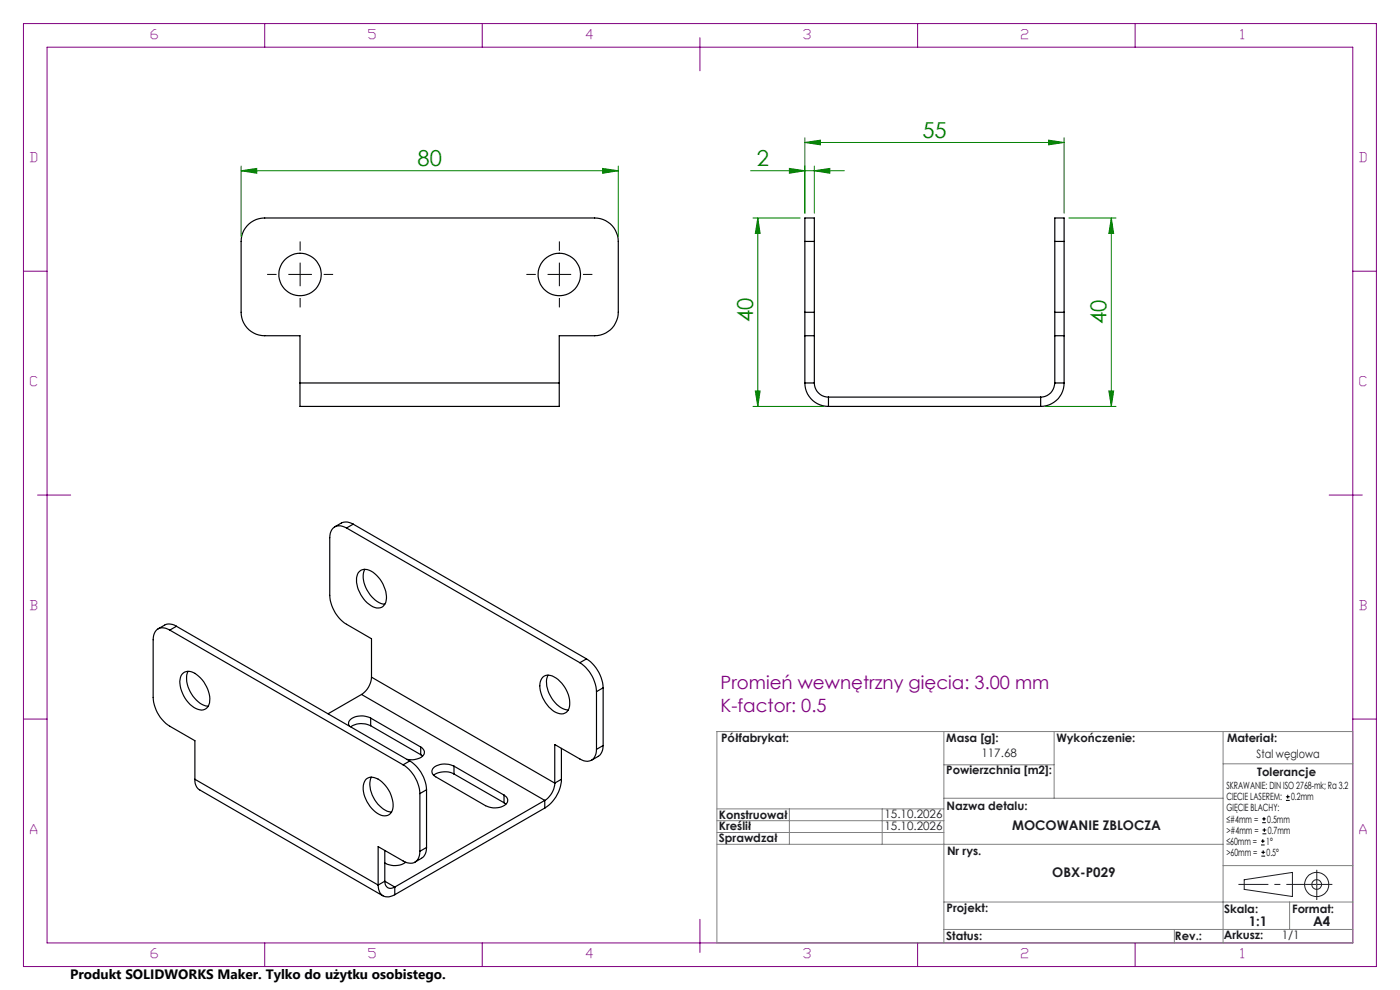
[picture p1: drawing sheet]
<svg xmlns="http://www.w3.org/2000/svg" width="297mm" height="210mm" viewBox="0 0 297 210" stroke-linecap="round" stroke-linejoin="round" font-family="sans-serif">
<g fill="none" stroke="#000" stroke-width=".25">
<path d="M170.7 51.2v-5h2.1v5M170.7 51.2v15M170.7 51.2h2.1M172.8 51.2v15M223.8 51.2v-5h1.9v5M223.8 51.2h1.9M223.8 51.2v15M225.7 51.2v15M170.7 66.2v5M170.7 71.2h2.1M170.7 66.2h2.1M170.7 71.2v10"/>
<path d="M172.8 66.2v5M172.8 71.2v10M223.8 66.2v5M223.8 71.2h1.9M223.8 66.2h1.9M223.8 71.2v10M225.7 66.2v5M225.7 71.2v10M63.6 81.2v-10h-7.4a5 5 0 0 1-5-5v-15a5 5 0 0 1 5-5h70a5 5 0 0 1 5 5v15a5 5 0 0 1-5 5h-7.6v10M63.6 81.2v5h55v-5M63.6 81.2h55M170.7 81.2a5 5 0 0 0 5.1 5"/>
<path d="M170.7 81.2h2.1M172.8 81.2a3 3 0 0 0 3 3M175.8 86.2h45M175.8 84.2v2M175.8 84.2h45M220.8 84.2v2M223.8 81.2a3 3 0 0 1-3 3M223.8 81.2h1.9M225.7 81.2a4.9 4.9 0 0 1-4.9 5M73.5 112a2.12 2.12 0 0 0-3.4 1.1l-.1 13.2a7.9 7.9 0 0 0 3.5 6.1l5.3 3.1v8.1M73.5 112l49.5 28.6M74.9 111.2l-1.2-.5-.8 .1-1.9 1"/>
<path d="M74.9 111.2l-1.4 .8M74.9 111.2l49.5 28.6M36 133.7a2.14 2.14 0 0 0-2.5-.3 2.14 2.14 0 0 0-1 2.3v12.2a7.7 7.7 0 0 0 3.5 6.1l5.3 3.1v8.2M36 133.7l49.5 28.5M37.4 132.8l-.8-.3-1.2-.1-1.9 1M37.4 132.8l-1.4 .9M37.4 132.8l49.5 28.6M76 121.5a2.32 2.32 0 0 1 3.5 .2 6.7 6.7 0 0 1 2.3 6.1 1.91 1.91 0 0 1-3.1 .7 6.7 6.7 0 0 1-3-6.3zM77.4 120.7a5.8 5.8 0 0 0 1.8 6.3l1.2 .8 1.2 .4M124.4 139.8a8 8 0 0 1 3.6 6.1M124.4 139.8l-1.4 .8M38.6 143a2.33 2.33 0 0 1 3.5 .4 6.3 6.3 0 0 1 2.2 6.1 1.8 1.8 0 0 1-2.8 .8 6.6 6.6 0 0 1-3.2-6.6z"/>
<path d="M39.9 142.4a5.9 5.9 0 0 0 2.2 6.5l1.2 .7 .9 .2M76.7 147.3l-7.1 4.1M76.7 147.3l38.9 22.5M78.6 152.3a3.9 3.9 0 0 0-4.5 .6l-.2 .5 .2 .6M78.6 153.9a4.1 4.1 0 0 0-4.2 .3M78.6 152.3l10.7 6.2M78.6 152.3v1.6M78.6 153.9l10.7 6.2M78.8 143.6a4.7 4.7 0 0 1-2.1 3.7M78.8 143.6l38.9 22.5M89.3 158.5a1.22 1.22 0 0 1 .7 1.2 1.22 1.22 0 0 1-.9 1.1l-1.3 .3h-1.4M89.3 158.5v1.6"/>
<path d="M115.1 143.6a2.69 2.69 0 0 1 3.7 .9 5.9 5.9 0 0 1 1.8 6.1 1.78 1.78 0 0 1-2.6 .6 6.8 6.8 0 0 1-3.4-6.6zM116.3 143.2a5.3 5.3 0 0 0 1.1 5.4 4.6 4.6 0 0 0 3.1 2M119.1 158.7v6.6M123 140.6a8 8 0 0 1 3.5 6.1M126.5 159a2.16 2.16 0 0 1-1 2.2 2.16 2.16 0 0 1-2.5-.2l-5.3-3.1v8.2M126.5 146.7v12.3M128 158.1l-.2 1-.5 1-1.8 1.1M128 145.9l-1.5 .8M128 158.1l-1.5 .9M128 145.9v12.2M41.3 165.3l.3 1.3 .6 .9 39 22.5M41.3 165.3l38.9 22.4"/>
<path d="M77.7 165.2a2.85 2.85 0 0 1 3.7 1.1 6.3 6.3 0 0 1 1.8 5.6 1.97 1.97 0 0 1-3.2 .6 6.6 6.6 0 0 1-2.8-6.4zM78.8 164.8a5.8 5.8 0 0 0 2.1 6.5l1.2 .8 1 .2M85.5 162.2a7.7 7.7 0 0 1 3.6 6.1M86.9 161.4a7.7 7.7 0 0 1 3.6 6.1M86.9 161.4l-1.4 .8M89.1 168.3v12.3M89.3 160.1l.3 .3M90.5 179.8l-.1 .9-.5 1-1.9 1.2M90.5 167.5l-1.4 .8M90.5 179.8l-1.4 .8M90.5 167.5v12.3M96.3 162.5a3.9 3.9 0 0 0-4.5 .6l-.1 .8 .4 .7 10.9 6.3a3.9 3.9 0 0 0 4.5-.6l.2-.7-.2-.5-.6-.4"/>
<path d="M96.3 164.2a4.2 4.2 0 0 0-4.3 .3M96.3 162.5l10.6 6.2M96.3 162.5v1.7M96.3 164.2l10.6 6.1M106.9 170.3l.4 .3M106.9 168.7v1.6M115.6 169.8l-31.9 18.4M115.6 169.8v1.6M115.6 171.4l-31.9 18.4M117.7 166.1a4.6 4.6 0 0 1-2.1 3.7M119.1 165.3a7.7 7.7 0 0 1-3.5 6.1M119.1 165.3l-1.4 .8"/>
<path d="M80.2 187.7a2.16 2.16 0 0 0 1.1 2.3 2.16 2.16 0 0 0 2.4-.2M81.6 186.9a1.3 1.3 0 0 0 .7 1.4 1.3 1.3 0 0 0 1.4-.1M81.6 186.9l-1.4 .8M81.6 180.4v6.5M81.6 186.9l2.1 1.3M83.7 188.2v1.6M86 182.9a4.1 4.1 0 0 1-4.4 .1M89.1 180.6a2.17 2.17 0 0 1-1.1 2.3 2.17 2.17 0 0 1-2.5-.3l-5.3-3v8.1"/>
<circle cx="63.6" cy="58.2" r="4.5"/>
<circle cx="118.6" cy="58.2" r="4.5"/>
</g>
<path d="M51.2 36.2l3.3-.5v1.1zM51.2 35.2v15M51.2 36.2h80M131.2 35.2v15" fill="none" stroke="#008000" stroke-width=".21"/>
<g fill="none" stroke="#191924" stroke-width=".21">
<path d="M263.9 186.6l10.3-1.5v5.1l-10.3-1.5z"/>
<circle cx="279.3" cy="187.6" r="1.03"/>
<circle cx="279.3" cy="187.6" r="2.57"/>
</g>
<path d="M279.3 187.6h-16.7" fill="none" stroke="#191924" stroke-width=".21" stroke-dasharray="6.3 1.3 1.3 1.3" stroke-dashoffset="-.1" stroke-linecap="butt"/>
<path d="M279.3 187.6h3.3M279.3 187.6v3.3M279.3 187.6v-3.1" fill="none" stroke="#191924" stroke-width=".21" stroke-dasharray="6.3 1.3 1.3 1.3" stroke-linecap="butt"/>
<g fill="none" stroke="#800080" stroke-width=".21">
<path d="M5 5h287v200h-287zM10 10h277v190h-277zM56.2 5v5M102.3 5v5M148.5 8v7M194.7 5v5M240.8 5v5M5 57.5h5M287 57.5h5M8 105h7M282 105h7M5 152.5h5"/>
<path d="M287 152.5h5M148.5 195v7M56.2 200v5M102.3 200v5M194.7 200v5M240.8 200v5"/>
</g>
<g fill="none" stroke="#808080" stroke-width=".21">
<path d="M152.1 155.2h134.9v44.8h-134.9zM200.2 155.2v44.8M223.6 155.2v14.1M259.5 155.2v44.8M152.1 176.6h48.1M152.1 174.1h48.1M152.1 171.6h48.1M152.1 179.1h107.4M167.5 171.6v7.5M187.1 171.6v7.5M200.2 169.3h59.3M200.2 162.2h23.4"/>
<path d="M259.5 162h27.5M200.2 197.2h86.8M200.2 191.3h86.8M249.1 197.2v2.8M259.5 183.6h27.5M273.6 191.3v5.9"/>
</g>
<path d="M51.2 36.2l3.3-.5v1.1z" fill="#008000"/>
<path d="M127.8 35.7l3.4 .5-3.4 .6z" fill="none" stroke="#008000" stroke-width=".21"/>
<path d="M127.8 35.7l3.4 .5-3.4 .6z" fill="#008000"/>
<path d="M170.7 30.2l3.4-.5v1zM170.7 29.2v16M170.7 30.2h55M225.7 29.2v16" fill="none" stroke="#008000" stroke-width=".21"/>
<g fill="none" stroke="#000" stroke-width=".21" stroke-dasharray="15.2 1.3 1.3 1.3" stroke-linecap="butt">
<path d="M58.7 58.2h-2M63.7 58.2v-2.5M63.7 58.2h-2.5M63.7 58.2v2.5M63.7 58.2h2.5M63.7 53.2v-2M68.7 58.2h2M113.7 58.2h-2M118.7 58.2v-2.5M118.7 58.2h-2.5M118.7 58.2v2.5M118.7 58.2h2.5"/>
<path d="M118.7 53.2v-2M123.7 58.2h2M63.7 63.2v2M118.7 63.2v2"/>
</g>
<path d="M170.7 30.2l3.4-.5v1z" fill="#008000"/>
<path d="M222.5 29.7l3.2 .5-3.2 .5z" fill="none" stroke="#008000" stroke-width=".21"/>
<path d="M222.5 29.7l3.2 .5-3.2 .5z" fill="#008000"/>
<path d="M159.7 46.2h10.1M160.8 46.2l.5 3.3h-1.1zM160.8 46.2v40M159.7 86.2h15.1" fill="none" stroke="#008000" stroke-width=".21"/>
<path d="M160.8 46.2l.5 3.3h-1.1z" fill="#008000"/>
<path d="M160.2 82.9h1.1l-.5 3.3z" fill="none" stroke="#008000" stroke-width=".21"/>
<path d="M160.2 82.9h1.1l-.5 3.3z" fill="#008000"/>
<path d="M226.8 46.2h9.9M235.8 46.2l.5 3.3h-1.1zM235.8 46.2v40M221.8 86.2h14.9" fill="none" stroke="#008000" stroke-width=".21"/>
<path d="M235.8 46.2l.5 3.3h-1.1z" fill="#008000"/>
<path d="M235.2 82.9h1.1l-.5 3.3z" fill="none" stroke="#008000" stroke-width=".21"/>
<path d="M235.2 82.9h1.1l-.5 3.3z" fill="#008000"/>
<path d="M159.2 36.2h19.9M167.5 35.7l3.2 .5-3.2 .6zM170.7 35.2v10M172.8 35.2v10" fill="none" stroke="#008000" stroke-width=".21"/>
<path d="M167.5 35.7l3.2 .5-3.2 .6z" fill="#008000"/>
<path d="M172.8 36.2l3.2-.5v1.1z" fill="none" stroke="#008000" stroke-width=".21"/>
<path d="M172.8 36.2l3.2-.5v1.1z" fill="#008000"/>
<g fill="none" stroke="#000" stroke-width=".21">
<path d="M267.5 179.2h.8M267.5 178.4h.8M267.8 174.5h.7M267.8 173.7h.7M267.8 176.9h.8M267.8 176.1h.8M267.9 178v.8M268.1 173.3v.8M268.2 175.7v.8M272.8 169.8h.8M272.8 169h.8M273.2 168.6v.8"/>
<path d="M267.6 181.6h.8M267.6 180.8h.8M268 180.4v.8"/>
</g>
<g font-size="4.7" fill="#008000">
<text x="195.7" y="29.2">55</text>
<text x="88.6" y="35.2">80</text>
<text x="160.5" y="35.2">2</text>
<text x="159.8" y="68.3" transform="rotate(-90 159.8 68.3)">40</text>
<text x="234.8" y="68.8" transform="rotate(-90 234.8 68.8)">40</text>
</g>
<g font-size="3.9" fill="#800080">
<text x="152.9" y="146.1">Promień wewnętrzny gięcia: 3.00 mm</text>
<text x="152.9" y="151">K-factor: 0.5</text>
</g>
<text font-size="2.9" x="14.9" y="207.6">Produkt SOLIDWORKS Maker. Tylko do użytku osobistego.</text>
<g font-size="2.8" fill="#800080">
<text x="32" y="8.2">6</text>
<text x="78.2" y="8.2">5</text>
<text x="124.4" y="8.2">4</text>
<text x="170.5" y="8.2">3</text>
<text x="216.7" y="8.2">2</text>
<text x="263.2" y="8.2">1</text>
<text x="6.5" y="34.4">D</text>
<text x="288.5" y="34.4">D</text>
<text x="6.5" y="81.9">C</text>
<text x="288.5" y="81.9">C</text>
<text x="6.5" y="129.4">B</text>
<text x="288.5" y="129.4">B</text>
<text x="6.5" y="176.9">A</text>
<text x="288.5" y="176.9">A</text>
<text x="32" y="203.2">6</text>
<text x="78.2" y="203.2">5</text>
<text x="124.4" y="203.2">4</text>
<text x="170.5" y="203.2">3</text>
<text x="216.7" y="203.2">2</text>
<text x="263.2" y="203.2">1</text>
</g>
<g font-size="2.8" fill="#191924">
<text x="214.7" y="176">MOCOWANIE ZBLOCZA</text>
<text x="223.2" y="186">OBX-P029</text>
<text x="264.9" y="196.5">1:1</text>
<text x="278.6" y="196.5">A4</text>
</g>
<g font-size="2.5" fill="#191924">
<text x="153" y="157.5">Półfabrykat:</text>
<text x="200.7" y="157.5">Masa [g]:</text>
<text x="208.2" y="160.6">117.68</text>
<text x="224.1" y="157.5">Wykończenie:</text>
<text x="260.3" y="157.5">Materiał:</text>
<text x="266.6" y="160.8">Stal węglowa</text>
<text x="200.7" y="164.3">Powierzchnia [m2]:</text>
<text x="266.7" y="164.5">Tolerancje</text>
<text x="152.5" y="173.6">Konstruował</text>
<text x="187.6" y="173.5">15.10.2026</text>
<text x="200.8" y="171.9">Nazwa detalu:</text>
<text x="152.5" y="176">Kreślił</text>
<text x="152.5" y="178.5">Sprawdzał</text>
<text x="187.6" y="176">15.10.2026</text>
<text x="200.9" y="181.3">Nr rys.</text>
<text x="200.8" y="193.5">Projekt:</text>
<text x="259.7" y="193.6">Skala:</text>
<text x="274.1" y="193.6">Format:</text>
<text x="200.7" y="199.3">Status:</text>
<text x="249.3" y="199.3">Rev.:</text>
<text x="259.6" y="199.2">Arkusz:</text>
<text x="271.9" y="199.2">1/1</text>
</g>
<g font-size="2.1">
<text x="260.2" y="167.4">SKRAWANIE: DIN ISO 2768-mk; Ra 3.2</text>
<text x="260.2" y="172.1">GIĘCIE BLACHY:</text>
<text x="260.2" y="169.8">CIECIE LASEREM:</text>
<text x="273.9" y="169.8">0.2mm</text>
<text x="260.2" y="174.5">≤#4mm =</text>
<text x="260.2" y="176.9">&gt;#4mm =</text>
<text x="260.2" y="179.2">≤60mm =</text>
<text x="268.6" y="179.2">1°</text>
<text x="268.9" y="174.5">0.5mm</text>
<text x="268.9" y="176.9">0.7mm</text>
<text x="260.2" y="181.6">&gt;60mm =</text>
<text x="268.7" y="181.6">0.5°</text>
</g>
</svg>
